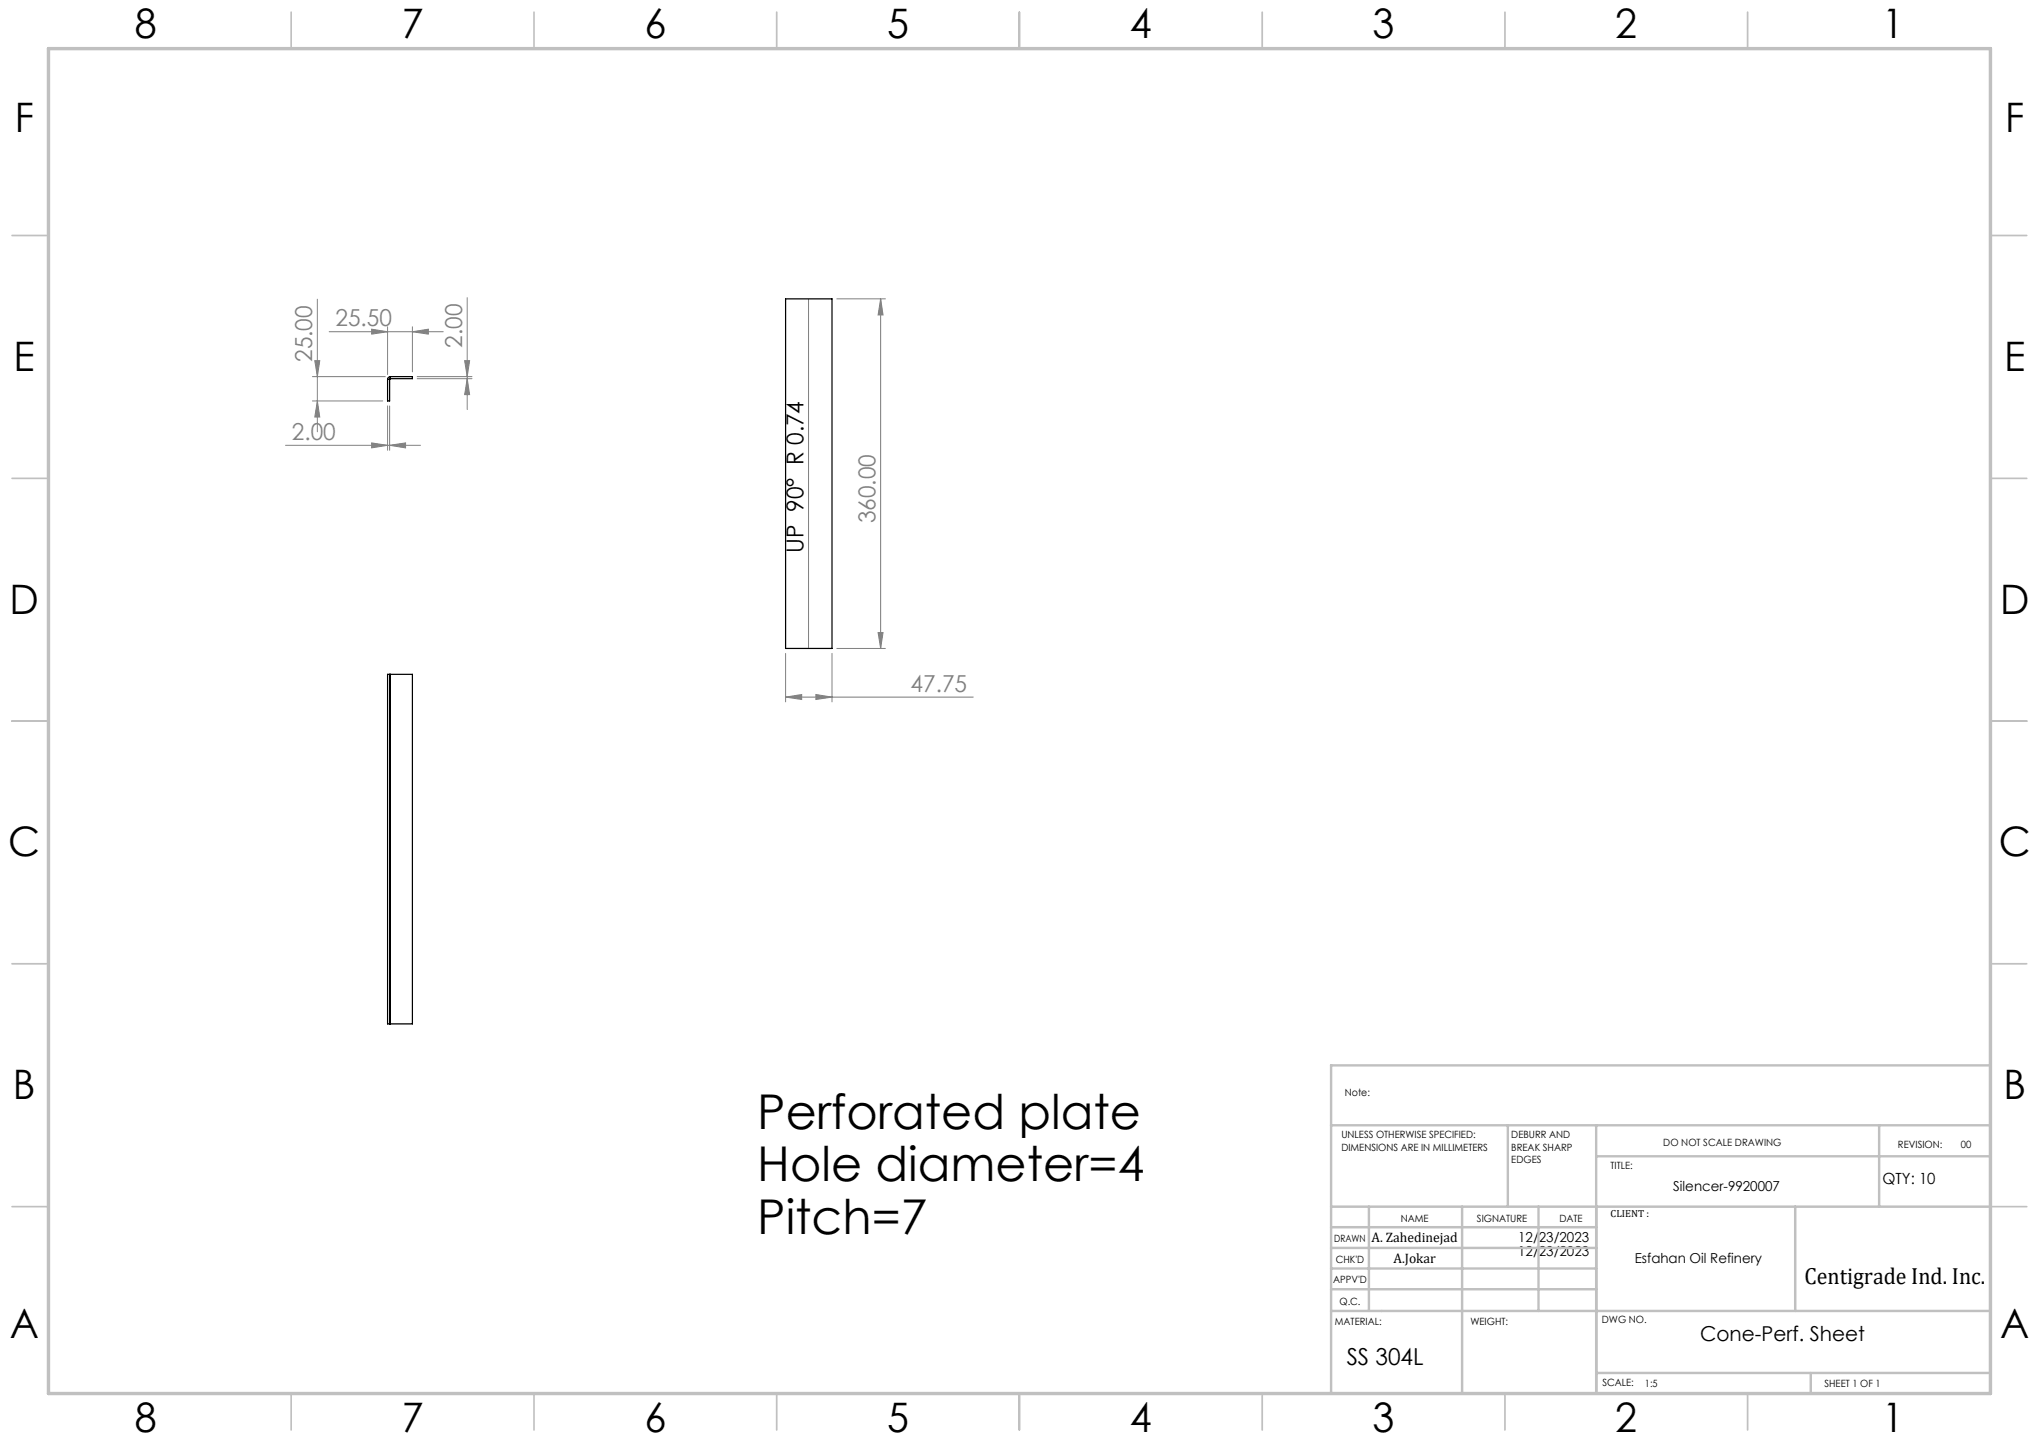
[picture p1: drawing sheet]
<svg xmlns="http://www.w3.org/2000/svg" width="420mm" height="297mm" viewBox="0 0 420 297" stroke-linecap="round" stroke-linejoin="round" font-family="sans-serif">
<g fill="none" stroke="#808080" stroke-width=".21">
<path d="M64.3 77.6h15.1M64.8 74.3h1.1l-.5 3.3zM65.4 61.6v27.3M67.8 68.3h23.5M76.6 67.8l3.2 .5-3.2 .5zM79.8 67.3v9.8M84.9 68.3l3.3-.5v1zM84.9 67.3v9.3M85.9 77.6h11.3M85.9 78h11.3M95.7 74.3h1l-.5 3.3zM96.2 78l.5 3.3h-1z"/>
<path d="M96.2 61.3v23M166.5 61.6v72M172.4 61.6h10M181.4 61.6v72M181.4 61.6l.5 3.3h-1zM58.8 91.7h27.8M64.3 82.6h14.5M65.4 82.6l.5 3.3h-1.1zM76.6 91.2l3.2 .5-3.2 .5zM79.8 83.6v9.1M80.3 91.7l3.2-.5v1zM80.3 83.6v9.1"/>
<path d="M161.8 134.6v10M171.4 134.6v10M172.4 133.6h10M180.9 130.3h1l-.5 3.3zM161.8 143.6l3.3-.6v1.1zM161.8 143.6h38.7M168.1 143l3.3 .6-3.3 .5z"/>
</g>
<g fill="none" stroke="#c0c0c0" stroke-width=".35">
<path d="M60 2.5v7.5M110 2.5v7.5M160 2.5v7.5M210 2.5v7.5M260 2.5v7.5M310 2.5v7.5M360 2.5v7.5M2.5 48.5h7.5M410 48.5h7.5M2.5 98.5h7.5M410 98.5h7.5M2.5 148.5h7.5"/>
<path d="M410 148.5h7.5M2.5 198.5h7.5M410 198.5h7.5M2.5 248.5h7.5M410 248.5h7.5M60 287v7.5M110 287v7.5M160 287v7.5M210 287v7.5M260 287v7.5M310 287v7.5M360 287v7.5"/>
</g>
<g fill="none" stroke="#c0c0c0" stroke-width=".5">
<path d="M410 219.4h-135.8v67.4M274.2 231.8h135.8M310.6 231.8v16.7M328.8 231.8v55.2M328.8 238.2h81.2M387.1 231.8v16.7M274.2 248.5h135.8M274.2 257h54.6M274.2 252.8h54.6M282 248.5v21.5M301.2 248.5v38.3M316.9 248.5v21.5"/>
<path d="M369.8 248.5v21.5M274.2 265.5h54.6M274.2 261.3h54.6M274.2 270h135.8M328.8 282.8h81.2M373 282.8v4.2"/>
</g>
<path d="M10 10h400v277h-400z" fill="none" stroke="#c0c0c0" stroke-width=".7"/>
<g fill="#808080">
<path d="M84.9 68.3l3.3-.5v1zM76.6 67.8l3.2 .5-3.2 .5z"/>
<path d="M168.1 143l3.3 .6-3.3 .5zM161.8 143.6l3.3-.6v1.1z"/>
<path d="M180.9 130.3h1l-.5 3.3zM181.4 61.6l.5 3.3h-1zM65.4 82.6l.5 3.3h-1.1zM64.8 74.3h1.1l-.5 3.3z"/>
<path d="M95.7 74.3h1l-.5 3.3zM96.2 78l.5 3.3h-1z"/>
<path d="M76.6 91.2l3.2 .5-3.2 .5zM80.3 91.7l3.2-.5v1z"/>
</g>
<g fill="none" stroke="#000" stroke-width=".25">
<path d="M79.8 78.1h.5M79.8 78.1v4.5h.5v-4.5M80.4 78l-.1 .1M80.4 77.6l-.3 .1-.3 .4M80.4 77.6h4.5v.4h-4.5M80.4 77.6v.4M161.8 61.6h9.6v72h-9.6zM80.3 138.9h.1M80.3 138.9v72M80.3 138.9h-.5v72h.5M80.4 138.9h4.5v72h-4.5M80.4 138.9v72"/>
<path d="M80.3 210.9h.1"/>
</g>
<g font-size="9.9">
<text x="156" y="232.4">Perforated plate</text>
<text x="156" y="243.3">Hole diameter=4</text>
<text x="156" y="254.2">Pitch=7</text>
</g>
<g font-size="8.4">
<text x="27.7" y="7.9">8</text>
<text x="82.7" y="7.9">7</text>
<text x="132.7" y="7.9">6</text>
<text x="182.7" y="7.9">5</text>
<text x="232.7" y="7.9">4</text>
<text x="282.7" y="7.9">3</text>
<text x="332.7" y="7.9">2</text>
<text x="387.7" y="7.9">1</text>
<text x="3" y="27.1">F</text>
<text x="413" y="27.1">F</text>
<text x="2.8" y="76.4">E</text>
<text x="412.8" y="76.4">E</text>
<text x="2" y="126.4">D</text>
<text x="412" y="126.4">D</text>
<text x="1.7" y="176.4">C</text>
<text x="411.7" y="176.4">C</text>
<text x="2.7" y="226.4">B</text>
<text x="412.7" y="226.4">B</text>
<text x="2" y="275.6">A</text>
<text x="412" y="275.6">A</text>
<text x="27.7" y="294.9">8</text>
<text x="82.7" y="294.9">7</text>
<text x="132.7" y="294.9">6</text>
<text x="182.7" y="294.9">5</text>
<text x="232.7" y="294.9">4</text>
<text x="282.7" y="294.9">3</text>
<text x="332.7" y="294.9">2</text>
<text x="387.7" y="294.9">1</text>
</g>
<g font-size="4.8" fill="#808080">
<text x="69.1" y="67.2">25.50</text>
<text x="95.2" y="71.6" transform="rotate(-90 95.2 71.6)">2.00</text>
<text x="64.3" y="74.6" transform="rotate(-90 64.3 74.6)">25.00</text>
<text x="60.1" y="90.6">2.00</text>
<text x="180.3" y="107.8" transform="rotate(-90 180.3 107.8)">360.00</text>
<text x="187.6" y="142.5">47.75</text>
</g>
<g font-size="4.8">
<text x="165.5" y="113.8" transform="rotate(-90 165.5 113.8)">UP 90° R 0.74</text>
<text x="371.7" y="264.5">Centigrade Ind. Inc.</text>
<text x="277.4" y="281.1">SS 304L</text>
</g>
<text font-size="4.2" x="350.2" y="276.1">Cone-Perf. Sheet</text>
<text font-size="3.2" x="387.7" y="243.9">QTY: 10</text>
<g font-size="2.8">
<text x="344.7" y="245.3">Silencer-9920007</text>
<text x="282.5" y="255.9">A. Zahedinejad</text>
<text x="312.7" y="255.9">12/23/2023</text>
<text x="287" y="260.1">A.Jokar</text>
<text x="312.7" y="258.7">12/23/2023</text>
<text x="336.7" y="260.1">Esfahan Oil Refinery</text>
</g>
<g font-size="2.1">
<text x="277" y="225.8">Note:</text>
<text x="276.3" y="234.5">UNLESS OTHERWISE SPECIFIED:</text>
<text x="276.3" y="237">DIMENSIONS ARE IN MILLIMETERS</text>
<text x="311.3" y="234.5">DEBURR AND</text>
<text x="311.3" y="237">BREAK SHARP</text>
<text x="311.3" y="239.5">EDGES</text>
<text x="342.6" y="235.9">DO NOT SCALE DRAWING</text>
<text x="391" y="236.5">REVISION:</text>
<text x="403.9" y="236.5">00</text>
<text x="331.8" y="240.8">TITLE:</text>
<text x="288.5" y="251.7">NAME</text>
<text x="304.2" y="251.7">SIGNATURE</text>
<text x="321.2" y="251.7">DATE</text>
<text x="331.8" y="250.7">CLIENT :</text>
<text x="274.8" y="255.8">DRAWN</text>
<text x="275.1" y="260.1">CHK'D</text>
<text x="274.6" y="264.2">APPV'D</text>
<text x="275.9" y="268.7">Q.C.</text>
<text x="275" y="273">MATERIAL:</text>
<text x="302.9" y="273">WEIGHT:</text>
<text x="330" y="272.5">DWG NO.</text>
<text x="330.1" y="285.6">SCALE:</text>
<text x="338.8" y="285.6">1:5</text>
<text x="375.8" y="285.6">SHEET 1 OF 1</text>
</g>
</svg>
